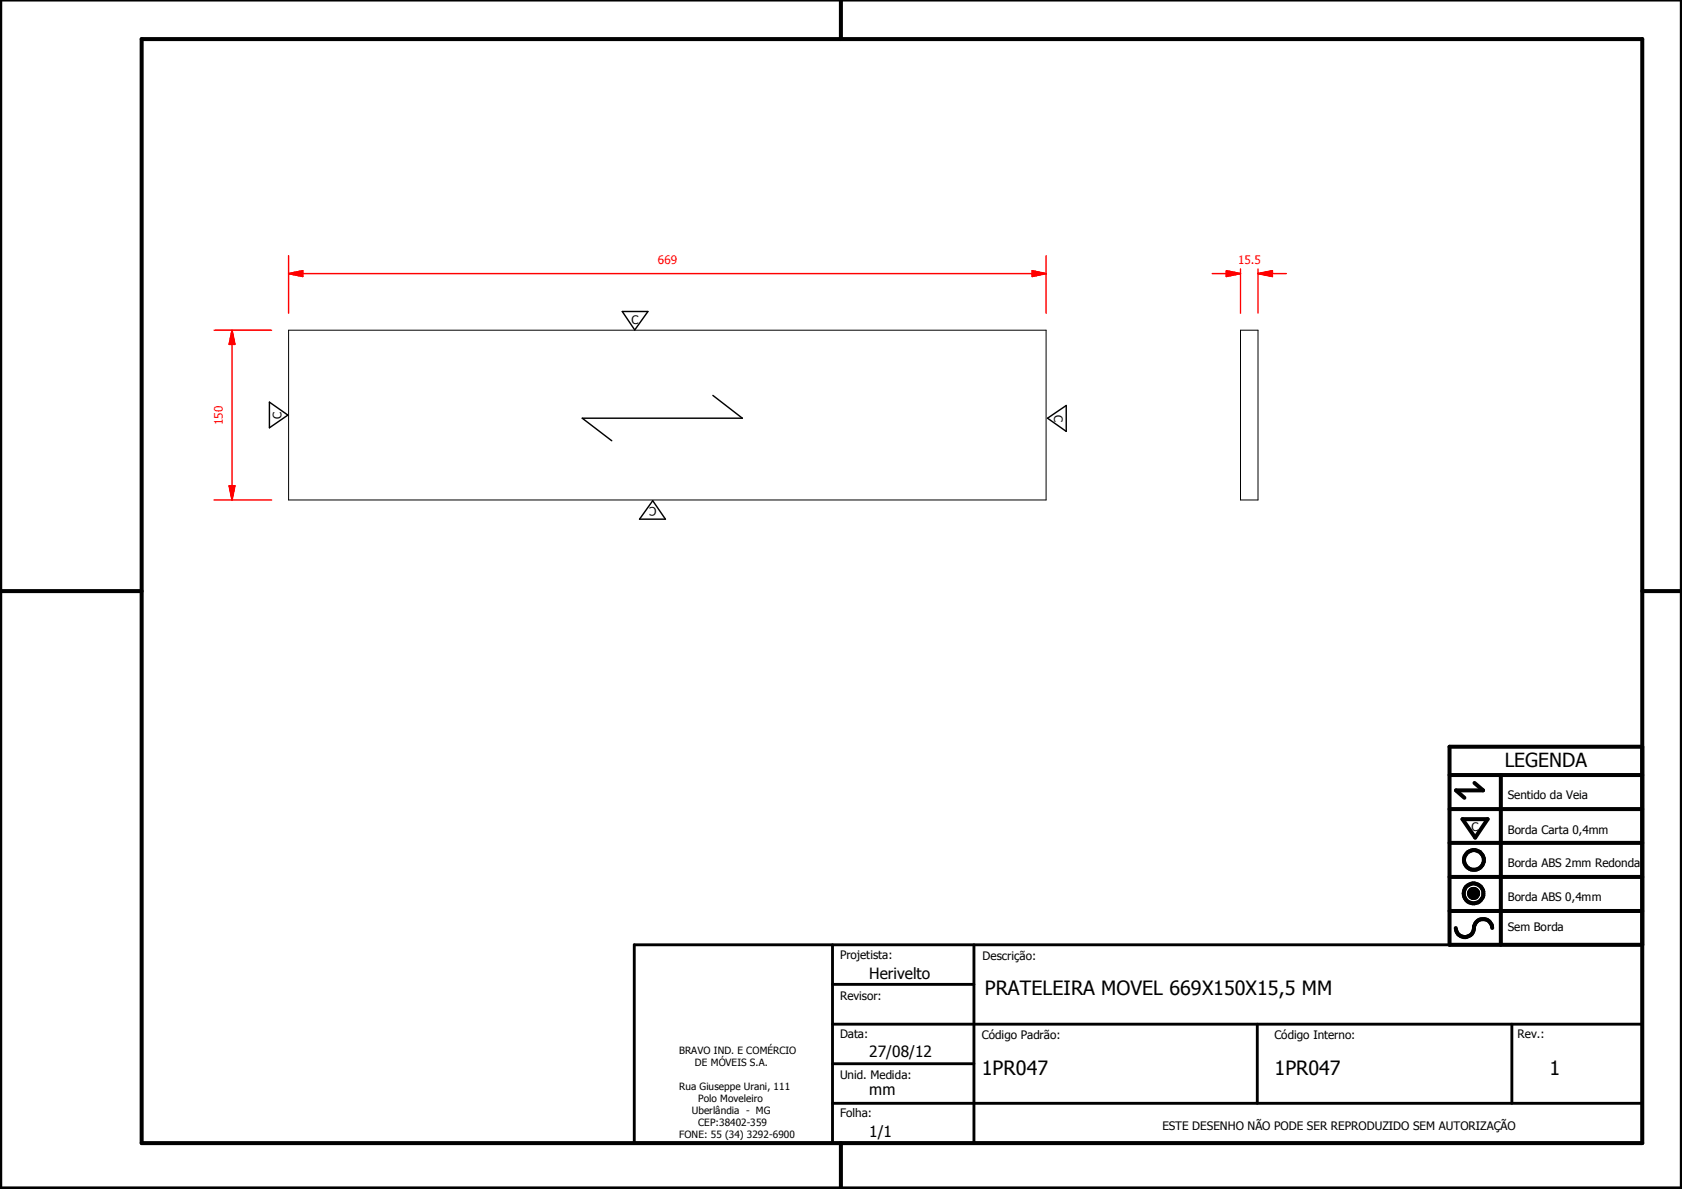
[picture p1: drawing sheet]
<svg xmlns="http://www.w3.org/2000/svg" width="297mm" height="210mm" viewBox="0 0 297 210" stroke-linecap="round" stroke-linejoin="round" font-family="sans-serif">
<g fill="none" stroke="#000" stroke-width=".18">
<path d="M51 58.3h133.7v30h-133.7zM219.1 58.3h3.1v30h-3.1zM259.4 157.6l1.6 .1zM259.4 157.7l1.6 .1zM259.4 157.8l1.6 .1zM259.4 157.9h1.6v.1zM259.4 157.9l1.6 .1h-1.5zM259.4 157.6h1.6zM259.5 158h1.5zM259.5 158l1.4 .1zM259.5 157.5l1.5 .1h-1.6zM259.5 157.5l1.5 .1z"/>
<path d="M259.5 158.1h1.4zM259.5 157.4l1.5 .1h-1.5zM259.5 157.4l1.5 .1zM259.5 158.1l1.4 .1zM259.5 157.3l1.4 .1h-1.4zM259.5 157.3l1.4 .1zM259.6 158.2h1.3zM259.6 158.2h1.2zM259.6 157.2l1.3 .1h-1.4zM259.6 157.2l1.3 .1zM259.6 158.2l1.2 .1zM259.6 157.2h1.3z"/>
<path d="M259.7 158.3h1.1zM259.7 158.3l1 .1zM259.7 157.1l1.1 .1h-1.2zM259.7 157.1l1.1 .1zM259.7 157.1h1.1zM259.8 158.4h.9zM259.8 158.4h.8zM259.8 157.1h1zM259.8 157.1h.9zM259.8 158.4l.8 .1zM259.8 157l.9 .1zM259.8 157h.8z"/>
<path d="M259.9 158.5h.7zM259.9 158.5h.6zM259.9 157h.7zM260 158.5h.5zM260 158.5h.4zM260 157h.6zM260.1 158.5h.3zM260.1 158.5h.2zM260.1 156.9l.4 .1zM260.1 156.9h.3zM260.1 156.9h.2z"/>
</g>
<g fill="#000">
<path d="M259.4 157.6h1.6zM259.5 157.5l1.5 .1h-1.6zM259.5 157.5l1.5 .1zM259.5 157.4l1.5 .1h-1.5zM259.5 157.4l1.5 .1zM259.5 157.3l1.4 .1h-1.4zM259.5 157.3l1.4 .1zM259.6 157.2l1.3 .1h-1.4zM259.6 157.2l1.3 .1zM259.6 157.2h1.3zM259.7 157.1l1.1 .1h-1.2zM259.7 157.1l1.1 .1z"/>
<path d="M259.7 157.1h1.1zM259.8 157.1h1zM259.8 157.1h.9zM259.8 157l.9 .1zM259.8 157h.8zM259.9 157h.7zM260 157h.6zM260.1 156.9l.4 .1zM260.1 156.9h.3zM260.1 156.9h.2zM260.1 158.5h.2zM260 158.5h.4z"/>
<path d="M260.1 158.5h.3zM259.9 158.5h.6zM260 158.5h.5zM259.8 158.4l.8 .1zM259.9 158.5h.7zM259.8 158.4h.8zM259.7 158.3l1 .1zM259.8 158.4h.9zM259.6 158.2l1.2 .1zM259.7 158.3h1.1zM259.6 158.2h1.2zM259.5 158.1l1.4 .1z"/>
<path d="M259.6 158.2h1.3zM259.5 158l1.4 .1zM259.5 158.1h1.4zM259.4 157.9l1.6 .1h-1.5zM259.5 158h1.5zM259.4 157.6l1.6 .1zM259.4 157.7l1.6 .1zM259.4 157.8l1.6 .1zM259.4 157.9h1.6v.1z"/>
</g>
<g fill="none" stroke="#000" stroke-width=".71">
<path d="M148.5 0v6.9M297 -.1v209.9h-297v-209.9M25 6.9h265v194.9h-265zM0 104.4h25M290 104.4h7M256 136.8h34M260.4 138.2l1.5 1.3h-4.8l1.5 1.3M265 136.8v30M290 131.8h-34v35h34M256 154.8h34M256 148.8h34M256 142.8h34"/>
<path d="M258.3 144.6h4.4l-2.2 3.3zM256 160.8h34M257.1 163.8a1.62 1.62 0 0 0 1.8 1.6 1.62 1.62 0 0 0 1.4-1.9 1.63 1.63 0 0 1 1.7-1.2 1.63 1.63 0 0 1 1.5 1.5M148.5 201.8v8"/>
<circle cx="260.2" cy="157.7" r="1.76"/>
<circle cx="260.2" cy="157.7" r=".82"/>
<circle cx="260.3" cy="151.8" r="1.76"/>
</g>
<path d="M112 166.8h178v35h-178zM147 173.8h25M147 166.8v35M172 166.8v35M147 194.8h143M147 180.8h143M147 187.8h25M222 180.8v14M267 180.8v14" fill="none" stroke="#000" stroke-width=".51"/>
<path d="M51 48.3h2.5" fill="none" stroke="#f00" stroke-width=".25"/>
<path d="M51 48.3l2.5-.5v1z" fill="#f00"/>
<path d="M51 48.3l2.5-.5v1zM182.3 48.3h2.4" fill="none" stroke="#f00" stroke-width=".25"/>
<path d="M182.3 47.8l2.4 .5-2.4 .5z" fill="#f00"/>
<path d="M51 45.1v10.2M53.5 48.3h128.8M182.3 47.8l2.4 .5-2.4 .5zM184.7 45.1v10.2M41 85.8v2.5" fill="none" stroke="#f00" stroke-width=".25"/>
<path d="M40.5 85.8h1l-.5 2.5z" fill="#f00"/>
<path d="M41 58.3v2.5M40.5 85.8h1l-.5 2.5z" fill="none" stroke="#f00" stroke-width=".25"/>
<path d="M41 58.3l.5 2.5h-1z" fill="#f00"/>
<path d="M37.8 58.3h10.2M41 58.3l.5 2.5h-1zM222.2 48.3h2.5M41 60.8v25M37.8 88.3h10.2" fill="none" stroke="#f00" stroke-width=".25"/>
<path d="M222.2 48.3l2.5-.5v1z" fill="#f00"/>
<path d="M216.6 48.3h2.5M222.2 48.3l2.5-.5v1z" fill="none" stroke="#f00" stroke-width=".25"/>
<path d="M216.6 47.8l2.5 .5-2.5 .5z" fill="#f00"/>
<path d="M214.1 48.3h2.5M216.6 47.8l2.5 .5-2.5 .5zM219.1 47.5v7.8M222.2 47.5v7.8M224.7 48.3h2.5" fill="none" stroke="#f00" stroke-width=".25"/>
<path d="M109.9 55h4.5l-2.3 3.3zM47.6 71l3.2 2.3-3.2 2.2zM125.9 69.8l5.2 4h-28.3l5.2 4M185 73.8l3.3-2.2v4.6zM115.3 88.4l2.2 3.3h-4.6z" fill="none" stroke="#000" stroke-width=".25"/>
<g font-size="3.5">
<text x="173.9" y="175.7">PRATELEIRA MOVEL 669X150X15,5 MM</text>
<text x="173.4" y="189.7">1PR047</text>
<text x="225.1" y="189.7">1PR047</text>
<text x="273.6" y="189.7">1</text>
</g>
<text font-size="3.4" x="265.7" y="135.4">LEGENDA</text>
<g font-size="2.7">
<text x="153.5" y="172.8">Herivelto</text>
<text x="153.5" y="186.6">27/08/12</text>
<text x="153.5" y="193.4">mm</text>
<text x="153.5" y="200.8">1/1</text>
</g>
<g font-size="2.1" fill="#f00">
<text x="116.2" y="46.7">669</text>
<text x="218.6" y="46.7">15.5</text>
<text x="39.4" y="75" transform="rotate(-90 39.4 75)">150</text>
</g>
<g font-size="2.1">
<text x="111.5" y="57.1">C</text>
<text x="49.7" y="74" transform="rotate(-90 49.7 74)">C</text>
<text x="186.1" y="73.2" transform="rotate(90 186.1 73.2)">C</text>
<text x="115.9" y="89.5" transform="rotate(180 115.9 89.5)">C</text>
<text x="266.3" y="141.1">Sentido da Veia</text>
<text x="259.8" y="146.7">C</text>
<text x="266.3" y="147.2">Borda Carta 0,4mm</text>
<text x="266.3" y="153.1">Borda ABS 2mm Redonda</text>
<text x="266.3" y="159">Borda ABS 0,4mm</text>
<text x="266.3" y="164.4">Sem Borda</text>
<text x="148.4" y="169.3">Projetista:</text>
<text x="173.5" y="169.5">Descrição:</text>
<text x="148.4" y="176.6">Revisor:</text>
<text x="148.4" y="183.2">Data:</text>
<text x="173.4" y="183.3">Código Padrão:</text>
<text x="225.1" y="183.3">Código Interno:</text>
<text x="268" y="183.2">Rev.:</text>
<text x="148.4" y="190.5">Unid. Medida:</text>
<text x="148.4" y="197.2">Folha:</text>
<text x="205.3" y="199.5">ESTE DESENHO NÃO PODE SER REPRODUZIDO SEM AUTORIZAÇÃO</text>
</g>
<g font-size="1.8">
<text x="119.9" y="186">BRAVO IND. E COMÉRCIO</text>
<text x="122.7" y="188.1">DE MÓVEIS S.A.</text>
<text x="119.9" y="192.4">Rua Giuseppe Urani, 111</text>
<text x="122.2" y="196.7">Uberlândia - MG</text>
<text x="123.3" y="194.6">Polo Moveleiro</text>
<text x="119.9" y="201">FONE: 55 (34) 3292-6900</text>
<text x="123.3" y="198.8">CEP:38402-359</text>
</g>
</svg>
